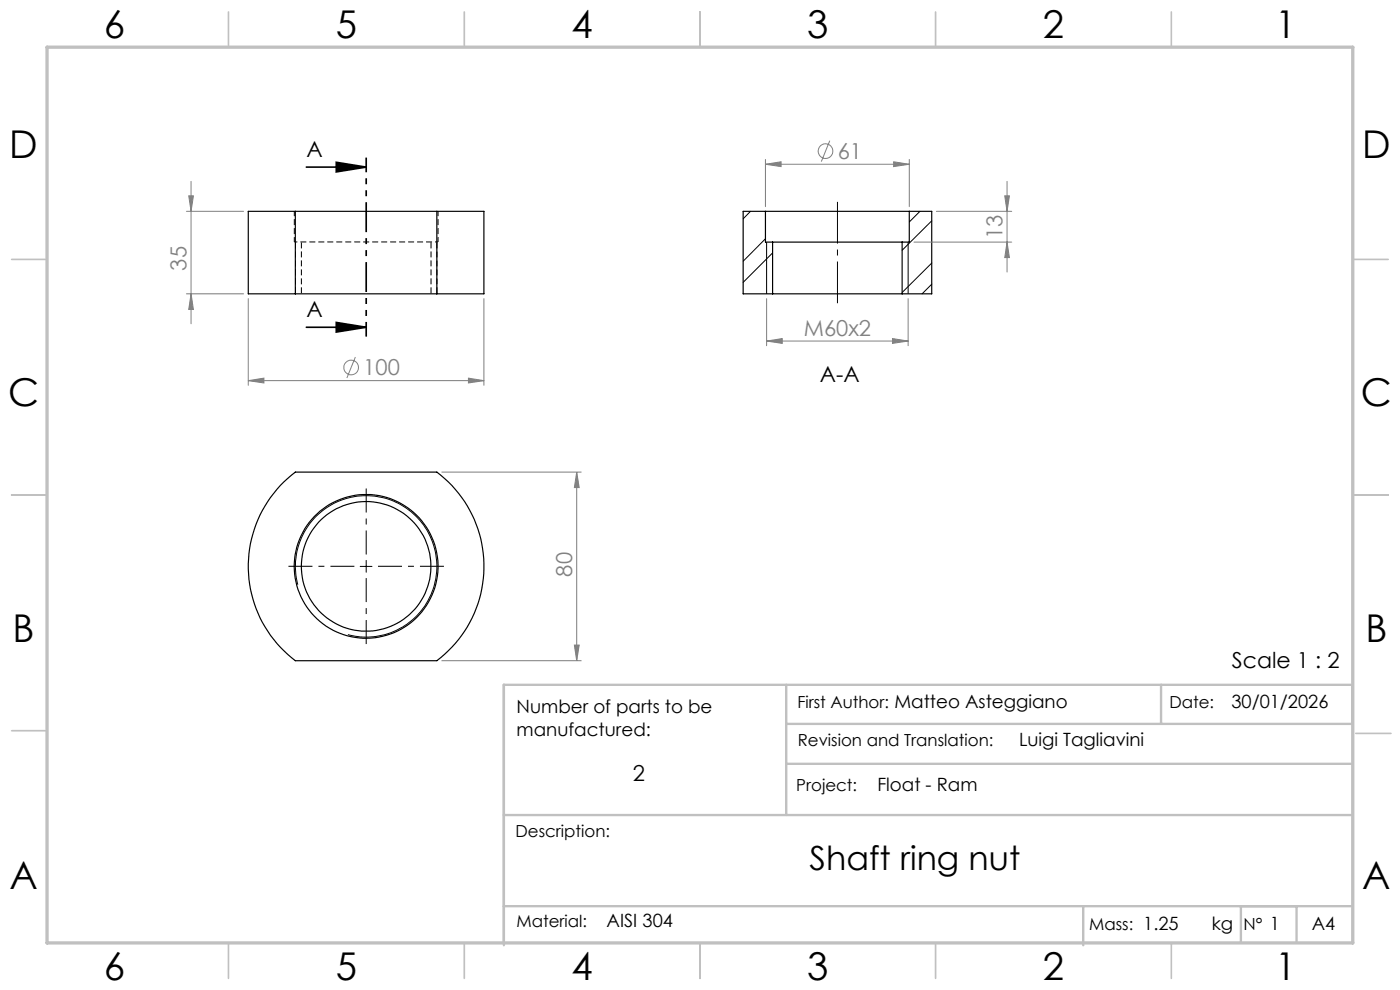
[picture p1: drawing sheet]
<svg xmlns="http://www.w3.org/2000/svg" width="297mm" height="210mm" viewBox="0 0 297 210" stroke-linecap="round" stroke-linejoin="round" font-family="sans-serif">
<path d="M62.4 51.3h30.5" fill="none" stroke="#000" stroke-width=".21" stroke-dasharray="1.3 .6" stroke-dashoffset=".6" stroke-linecap="butt"/>
<path d="M62.4 44.8v6.5M92.9 51.3v-6.5" fill="none" stroke="#000" stroke-width=".21" stroke-dasharray="1.3 .6" stroke-dashoffset=".2" stroke-linecap="butt"/>
<path d="M62.7 51.3v11M63.9 51.3v11M92.7 51.3v11M91.4 62.3v-11" fill="none" stroke="#000" stroke-width=".21" stroke-dasharray="1.3 .6" stroke-dashoffset="-.1" stroke-linecap="butt"/>
<g fill="none" stroke="#000" stroke-width=".25">
<path d="M62.7 44.8h-10v17.5h10M62.7 44.8v17.5M62.7 44.8h30M92.7 44.8h10v17.5h-10M92.7 44.8v17.5M162.4 44.8h30.5M162.4 44.8h-4.7v17.5h6.2M162.4 44.8v6.6h1.5M163.9 51.4h27.5M163.9 51.4v10.9M191.4 51.4v10.9M192.9 44.8h4.8v17.5h-6.3"/>
<path d="M192.9 44.8v6.6h-1.5M62.7 62.3h30M163.9 62.3h27.5M59.4 103l3.3-2.9h30a25 25 0 0 1 0 40.1h-30a25 25 0 0 1-3.3-37.2z"/>
<circle cx="77.7" cy="120.2" r="15.2"/>
<circle cx="77.7" cy="120.1" r="13.7"/>
</g>
<path d="M159.2 44.8l-1.5 1.6M162.4 50.7l-4.7 4.7M162.6 51.4v10.9M163.9 53.6l-6.2 6.3M192.7 51.4v10.9M195.2 44.8l-2.3 2.3M197.7 55.8l-6.3 6.2M197.7 46.8l-6.3 6.3M197.7 60.3l-2.1 2M77.7 118.9v2.5M63.2 124a15 15 0 0 1 13.1-18.8 15 15 0 0 1 16.3 16.2 15 15 0 0 1-18.8 13.2M76.4 120.1h2.5" fill="none" stroke="#000" stroke-width=".21"/>
<g fill="none" stroke="#808080" stroke-width=".21">
<path d="M40.5 38.5v30.2M162.4 34.8l3.3-.5v1zM162.4 33.8v10M162.4 34.8h30.5M176 29.8l-1.8 4.5M189.6 34.3l3.3 .5-3.3 .5zM192.9 33.8v10M213.6 38.5v19.2M39.5 44.8h12.2M40 41.5h1l-.5 3.3zM193.9 51.4h20.7M198.6 44.8h16"/>
<path d="M213.1 41.5h1l-.5 3.3zM213.6 51.4l.5 3.2h-1zM39.5 62.3h12.2M40.5 62.3l.5 3.3h-1zM52.7 63.4v18.3M75.4 75.7l-1.8 4.5M102.7 63.4v18.3M162.6 72.3l3.3-.5v1zM162.6 63.4v9.9M162.6 72.3h30.1M189.3 71.8l3.4 .5-3.4 .5zM192.7 63.4v9.9"/>
<path d="M52.7 80.7l3.3-.5v1zM52.7 80.7h50M99.4 80.2l3.3 .5-3.3 .5zM93.7 100.1h29.7M122.3 100.1l.6 3.3h-1.1zM122.3 100.1v40.1M121.8 136.8h1.1l-.6 3.4zM93.7 140.2h29.7"/>
<circle cx="175.1" cy="32.1" r="1.55"/>
<circle cx="74.5" cy="77.9" r="1.55"/>
</g>
<path d="M65 35.4h12.7M71.3 34.4l6.4 1-6.4 1.1zM65 69.4h12.7M71.3 68.4l6.4 1-6.4 1z" fill="none" stroke="#000" stroke-width=".35"/>
<path d="M177.7 42.8v21.5" fill="none" stroke="#000" stroke-width=".21" stroke-dasharray="15.2 1.3 1.3 1.3" stroke-dashoffset="6.4" stroke-linecap="butt"/>
<path d="M77.7 33.4v38" fill="none" stroke="#000" stroke-width=".35" stroke-dasharray="6.3 1.3 1.3 1.3 1.3 1.3" stroke-dashoffset="3.2" stroke-linecap="butt"/>
<path d="M77.7 117.6v-14M75.2 120.1h-14M77.7 122.6v14M80.2 120.1h14" fill="none" stroke="#000" stroke-width=".21" stroke-dasharray="15.2 1.3 1.3 1.3" stroke-dashoffset="10.1" stroke-linecap="butt"/>
<g fill="none" stroke="#c0c0c0" stroke-width=".35">
<path d="M48.5 2.5v7.5M98.5 2.5v7.5M148.5 2.5v7.5M198.5 2.5v7.5M248.5 2.5v7.5M2.5 55h7.5M287 55h7.5M2.5 105h7.5M287 105h7.5M2.5 155h7.5M287.6 155.6h7.5M48.5 200v7.5"/>
<path d="M98.5 200v7.5M148.5 200v7.5M198.5 200v7.5M248.5 200v7.5"/>
</g>
<path d="M166.8 153.6h120.1v-8.3h-180v55.2M166.8 145.3v27.6M246.3 145.3v8.3M106.9 172.9h180M166.8 162h120.1M106.9 192.2h180M229.8 192.2v8.3M263.2 192.2v7.7M275.1 192.2v7.7" fill="none" stroke="#c0c0c0" stroke-width=".5"/>
<path d="M10 10h277v190h-277z" fill="none" stroke="#c0c0c0" stroke-width=".7"/>
<path d="M71.3 34.4l6.4 1-6.4 1.1zM71.3 68.4l6.4 1-6.4 1z" fill="#000"/>
<g fill="#808080">
<path d="M52.7 80.7l3.3-.5v1zM99.4 80.2l3.3 .5-3.3 .5z"/>
<path d="M40 41.5h1l-.5 3.3zM40.5 62.3l.5 3.3h-1z"/>
<path d="M189.3 71.8l3.4 .5-3.4 .5zM162.6 72.3l3.3-.5v1z"/>
<path d="M162.4 34.8l3.3-.5v1zM189.6 34.3l3.3 .5-3.3 .5z"/>
<path d="M213.1 41.5h1l-.5 3.3zM213.6 51.4l.5 3.2h-1z"/>
<path d="M122.3 100.1l.6 3.3h-1.1zM121.8 136.8h1.1l-.6 3.4z"/>
</g>
<g font-size="8.1">
<text x="22" y="8">6</text>
<text x="71.2" y="8">5</text>
<text x="121.2" y="8">4</text>
<text x="171.2" y="8">3</text>
<text x="221.2" y="8">2</text>
<text x="270.5" y="8">1</text>
<text x="2" y="33.6">D</text>
<text x="289" y="33.6">D</text>
<text x="1.7" y="86.1">C</text>
<text x="288.7" y="86.1">C</text>
<text x="2.7" y="136.1">B</text>
<text x="289.7" y="136.1">B</text>
<text x="2" y="188.6">A</text>
<text x="289" y="188.6">A</text>
<text x="22" y="208">6</text>
<text x="71.2" y="208">5</text>
<text x="121.2" y="208">4</text>
<text x="171.2" y="208">3</text>
<text x="221.2" y="208">2</text>
<text x="270.5" y="208">1</text>
</g>
<text font-size="7.1" x="171.7" y="184.5">Shaft ring nut</text>
<g font-size="4.7">
<text x="65" y="33.4">A</text>
<text x="65" y="67.3">A</text>
<text x="173.9" y="81.1">A-A</text>
<text x="261.3" y="141.6">Scale 1 : 2</text>
<text x="134.2" y="165.6">2</text>
</g>
<g font-size="4.7" fill="#808080">
<text x="177.7" y="33.8">61</text>
<text x="212.6" y="50.7" transform="rotate(-90 212.6 50.7)">13</text>
<text x="39.5" y="57.4" transform="rotate(-90 39.5 57.4)">35</text>
<text x="170.5" y="71.3">M60x2</text>
<text x="77.1" y="79.6">100</text>
<text x="121.4" y="122.3" transform="rotate(-90 121.4 122.3)">80</text>
</g>
<g font-size="3.9">
<text x="109.6" y="151.2">Number of parts to be</text>
<text x="261.2" y="150.2">30/01/2026</text>
<text x="109.6" y="156.1">manufactured:</text>
<text x="216.2" y="158.3">Luigi Tagliavini</text>
<text x="186.1" y="167.8">Float - Ram</text>
<text x="128.7" y="196.7">AISI 304</text>
<text x="257.1" y="197.3">kg</text>
<text x="278.3" y="197.4">A4</text>
</g>
<g font-size="3.5">
<text x="169.2" y="150.1">First Author: Matteo Asteggiano</text>
<text x="248.1" y="150.1">Date:</text>
<text x="169.3" y="158.3">Revision and Translation:</text>
<text x="168.9" y="167.8">Project:</text>
<text x="109.4" y="177.5">Description:</text>
<text x="109.6" y="196.7">Material:</text>
<text x="231.1" y="197.3">Mass: 1.25</text>
<text x="263.8" y="197.3">N° 1</text>
</g>
</svg>
